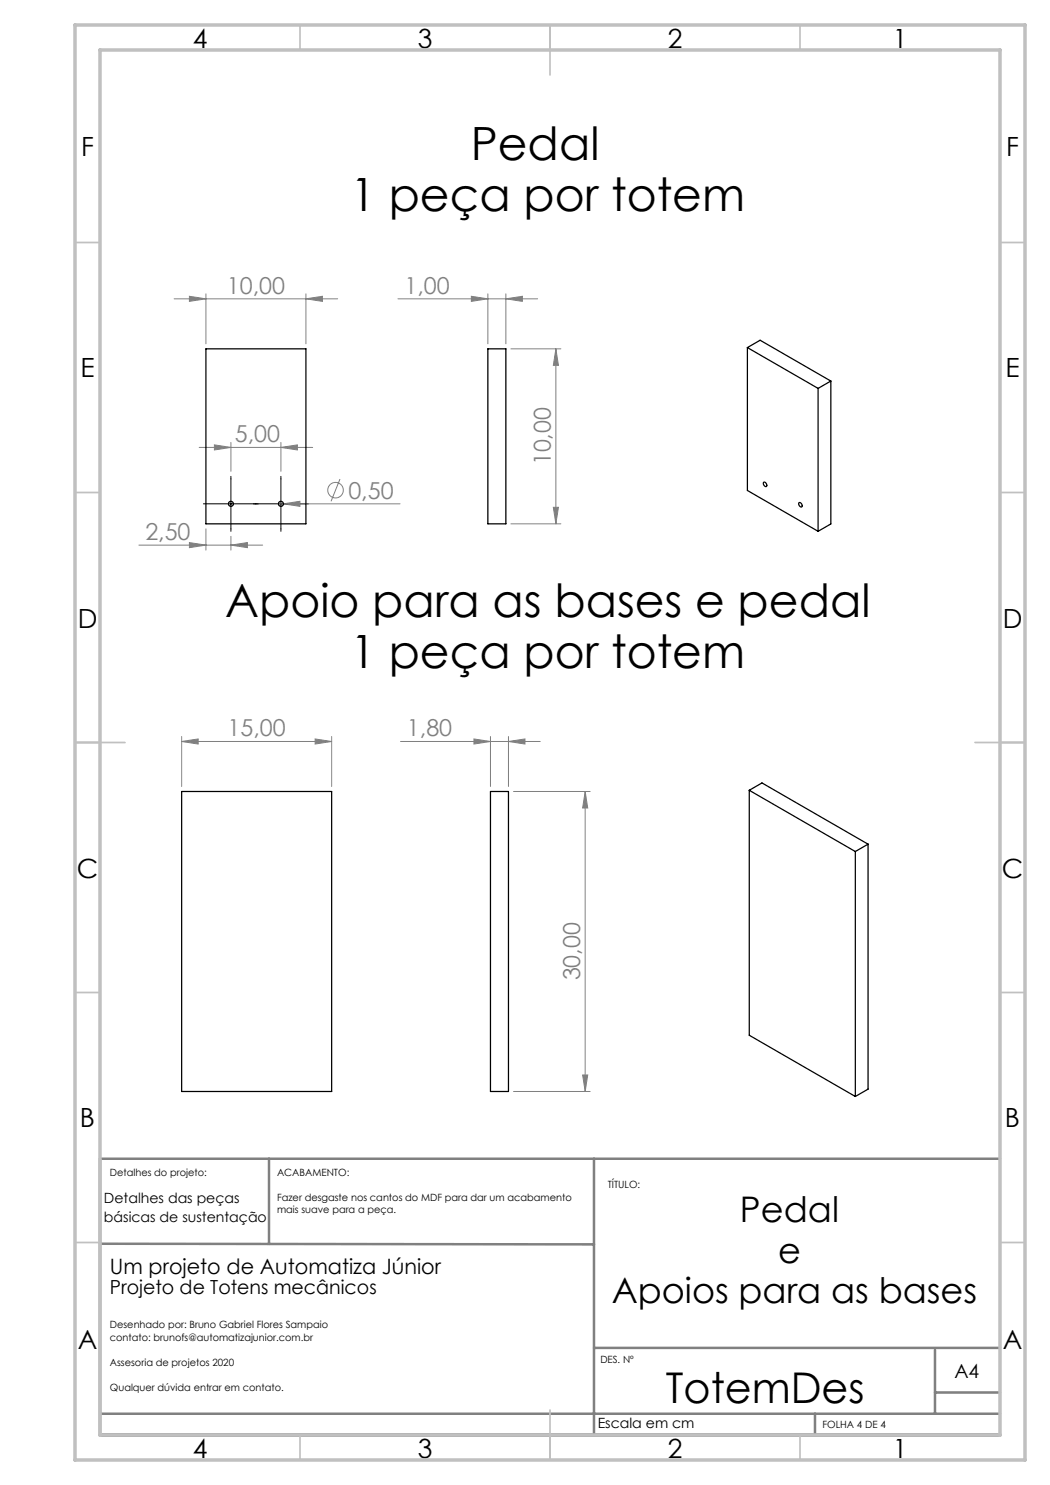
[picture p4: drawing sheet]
<svg xmlns="http://www.w3.org/2000/svg" width="210mm" height="297mm" viewBox="0 0 210 297" stroke-linecap="round" stroke-linejoin="round" font-family="sans-serif">
<g fill="none" stroke="#808080" stroke-width=".2">
<path d="M34.8 59.8h32.7M37.9 59.3l3.3 .5-3.3 .5zM41.2 58.8v10M61.2 59.8l3.3-.5v1zM61.2 58.8v10M79.6 59.8h27.9M94.3 59.3l3.3 .5-3.3 .5zM97.6 58.8v10M101.2 59.8l3.3-.5v1zM101.2 58.8v10M102.2 69.8h10M111.2 69.8v35"/>
<path d="M111.2 69.8l.5 3.3h-1zM39.8 89.5h22.7M42.9 89l3.3 .5-3.3 .5zM46.2 88.5v5.8M56.2 89.5l3.3-.5v1zM56.2 88.5v5.8M68 95.8l-1.8 4.5M27.8 109h24.7M37.9 108.5l3.3 .5-3.3 .5zM41.2 105.8v4.2M46.2 109l3.3-.5v1zM46.2 107.3v2.7"/>
<path d="M55.7 100.8h24.3M56.7 100.8l3.3-.5v1zM102.2 104.8h10M110.7 101.5h1l-.5 3.3zM36.3 148.3l3.3-.5v1zM36.3 147.3v10M36.3 148.3h30M63 147.8l3.3 .5-3.3 .5zM66.3 147.3v10M80.1 148.3h27.9M94.8 147.8l3.3 .5-3.3 .5zM98.1 147.3v10"/>
<path d="M101.7 148.3l3.3-.5v1zM101.7 147.3v10M102.7 158.3h15.3M117 158.3v60M117 158.3l.5 3.3h-1zM102.7 218.3h15.3M116.5 215h1l-.5 3.3z"/>
<circle cx="67.1" cy="98" r="1.56"/>
</g>
<path d="M46.2 95.8v-.5M56.2 95.8v-.5M41.2 100.8h-.5M46.2 105.8v.5M51.2 100.8h-.5M51.2 100.8h.5M56.2 105.8v.5M61.2 100.8h.5" fill="none" stroke="#000" stroke-width=".2" stroke-dasharray="15.2 1.3 1.3 1.3"/>
<path d="M46.2 95.8v10M56.2 95.8v10M41.2 100.8h20" fill="none" stroke="#000" stroke-width=".2"/>
<path d="M53.8 231.8v17M118.8 231.8v55.2M200 231.8h-180v55.2M20 248.8l98.8 .1M118.8 269.6h81.2M187 270v12.8M187 278.5h13M20 282.8h180M163 282.8v4.2" fill="none" stroke="#808080" stroke-width=".5"/>
<path d="M20 287h180" fill="none" stroke="#808080" stroke-width=".7"/>
<g fill="none" stroke="#c0c0c0" stroke-width=".35">
<path d="M60 5v5M110 5v10M160 5v5M15 48.5h5M200 48.5h5M15 98.5h5M200 98.5h5M15 148.5h10M195 148.5h10M15 198.5h5M200 198.5h5M15 248.5h5"/>
<path d="M200 248.5h5M60 287v5M110 282v10M160 287v5"/>
</g>
<path d="M20 231.8v55.2" fill="none" stroke="#c0c0c0" stroke-width=".5"/>
<path d="M15 5h190v287h-190zM20 10h180v277h-180z" fill="none" stroke="#c0c0c0" stroke-width=".7"/>
<g fill="#808080">
<path d="M63 147.8l3.3 .5-3.3 .5zM36.3 148.3l3.3-.5v1zM61.2 59.8l3.3-.5v1zM37.9 59.3l3.3 .5-3.3 .5z"/>
<path d="M94.8 147.8l3.3 .5-3.3 .5zM101.7 148.3l3.3-.5v1zM42.9 89l3.3 .5-3.3 .5zM56.2 89.5l3.3-.5v1zM37.9 108.5l3.3 .5-3.3 .5zM46.2 109l3.3-.5v1zM56.7 100.8l3.3 .5v-1zM94.3 59.3l3.3 .5-3.3 .5zM101.2 59.8l3.3-.5v1z"/>
<path d="M116.5 215h1l-.5 3.3zM117 158.3l.5 3.3h-1zM110.7 101.5h1l-.5 3.3zM111.2 69.8l.5 3.3h-1z"/>
</g>
<g fill="none" stroke="#000" stroke-width=".25">
<path d="M41.2 69.8h20v35h-20zM97.6 69.8h3.6v35h-3.6zM149.5 69.5l14.1 8.2M149.5 69.5l2.5-1.5 14.2 8.2M149.5 69.5v28.6l14.1 8.2M163.6 77.7v28.6M166.2 76.2v28.6l-2.6 1.5M166.2 76.2l-2.6 1.5M152.7 96.4a.5 .5 0 0 1 .6 .3 .5 .5 0 0 1-.2 .6l-.4-.3zM159.8 100.5a.5 .5 0 0 1 .5 .3 .5 .5 0 0 1-.1 .6l-.4-.4zM36.3 158.3h30v60h-30zM98.1 158.3h3.6v60h-3.6z"/>
<path d="M149.9 158.1l21.2 12.2M149.9 158.1l2.5-1.5 21.2 12.2M149.9 158.1v49l21.2 12.2M171.1 170.3v49M173.6 168.8v49l-2.5 1.5M173.6 168.8l-2.5 1.5"/>
<circle cx="46.2" cy="100.8" r=".5"/>
<circle cx="56.2" cy="100.8" r=".5"/>
</g>
<g font-size="9.2">
<text x="94.1" y="32.1">Pedal</text>
<text x="70.1" y="42.2">1 peça por totem</text>
<text x="45" y="123.5">Apoio para as bases e pedal</text>
<text x="70.1" y="133.6">1 peça por totem</text>
</g>
<text font-size="8.5" x="133.2" y="280.5">TotemDes</text>
<g font-size="7.1">
<text x="148" y="244.5">Pedal</text>
<text x="155.6" y="252.5">e</text>
<text x="122.3" y="260.6">Apoios para as bases</text>
</g>
<g font-size="5.3">
<text x="38.5" y="9.5">4</text>
<text x="83.5" y="9.5">3</text>
<text x="133.6" y="9.5">2</text>
<text x="178.6" y="9.5">1</text>
<text x="16.2" y="31.3">F</text>
<text x="201.2" y="31.3">F</text>
<text x="16.1" y="75.5">E</text>
<text x="201.1" y="75.5">E</text>
<text x="15.5" y="125.5">D</text>
<text x="200.5" y="125.5">D</text>
<text x="15.4" y="175.5">C</text>
<text x="200.4" y="175.5">C</text>
<text x="16" y="225.5">B</text>
<text x="201" y="225.5">B</text>
<text x="15.5" y="269.8">A</text>
<text x="200.5" y="269.8">A</text>
<text x="38.5" y="291.5">4</text>
<text x="83.5" y="291.5">3</text>
<text x="133.6" y="291.5">2</text>
<text x="178.6" y="291.5">1</text>
</g>
<g font-size="4.7" fill="#808080">
<text x="45.4" y="58.8">10,00</text>
<text x="80.9" y="58.8">1,00</text>
<text x="47" y="88.5">5,00</text>
<text x="110.2" y="93.1" transform="rotate(-90 110.2 93.1)">10,00</text>
<text x="69.7" y="99.7">0,50</text>
<text x="29.1" y="108">2,50</text>
<text x="45.5" y="147.3">15,00</text>
<text x="81.4" y="147.3">1,80</text>
<text x="116" y="196.1" transform="rotate(-90 116 196.1)">30,00</text>
</g>
<text font-size="4.2" x="22" y="254.9">Um projeto de Automatiza Júnior</text>
<g font-size="3.9">
<text x="22" y="258.8">Projeto de Totens mecânicos</text>
<text x="190.9" y="275.5">A4</text>
</g>
<g font-size="2.8">
<text x="20.8" y="240.6">Detalhes das peças</text>
<text x="20.8" y="244.5">básicas de sustentação</text>
<text x="119.5" y="285.6">Escala em cm</text>
</g>
<g font-size="2">
<text x="22" y="235.1">Detalhes do projeto:</text>
<text x="55.4" y="235.1">ACABAMENTO:</text>
<text x="121.5" y="237.7">TÍTULO:</text>
<text x="55.4" y="240.1">Fazer desgaste nos cantos do MDF para dar um acabamento</text>
<text x="55.4" y="242.6">mais suave para a peça.</text>
<text x="22" y="265.6">Desenhado por: Bruno Gabriel Flores Sampaio</text>
<text x="22" y="268.1">contato: brunofs@automatizajunior.com.br</text>
<text x="22" y="273.1">Assesoria de projetos 2020</text>
<text x="120.1" y="272.5">DES. Nº</text>
<text x="22" y="278.1">Qualquer dúvida entrar em contato.</text>
<text x="164.5" y="285.6">FOLHA 4 DE 4</text>
</g>
</svg>
